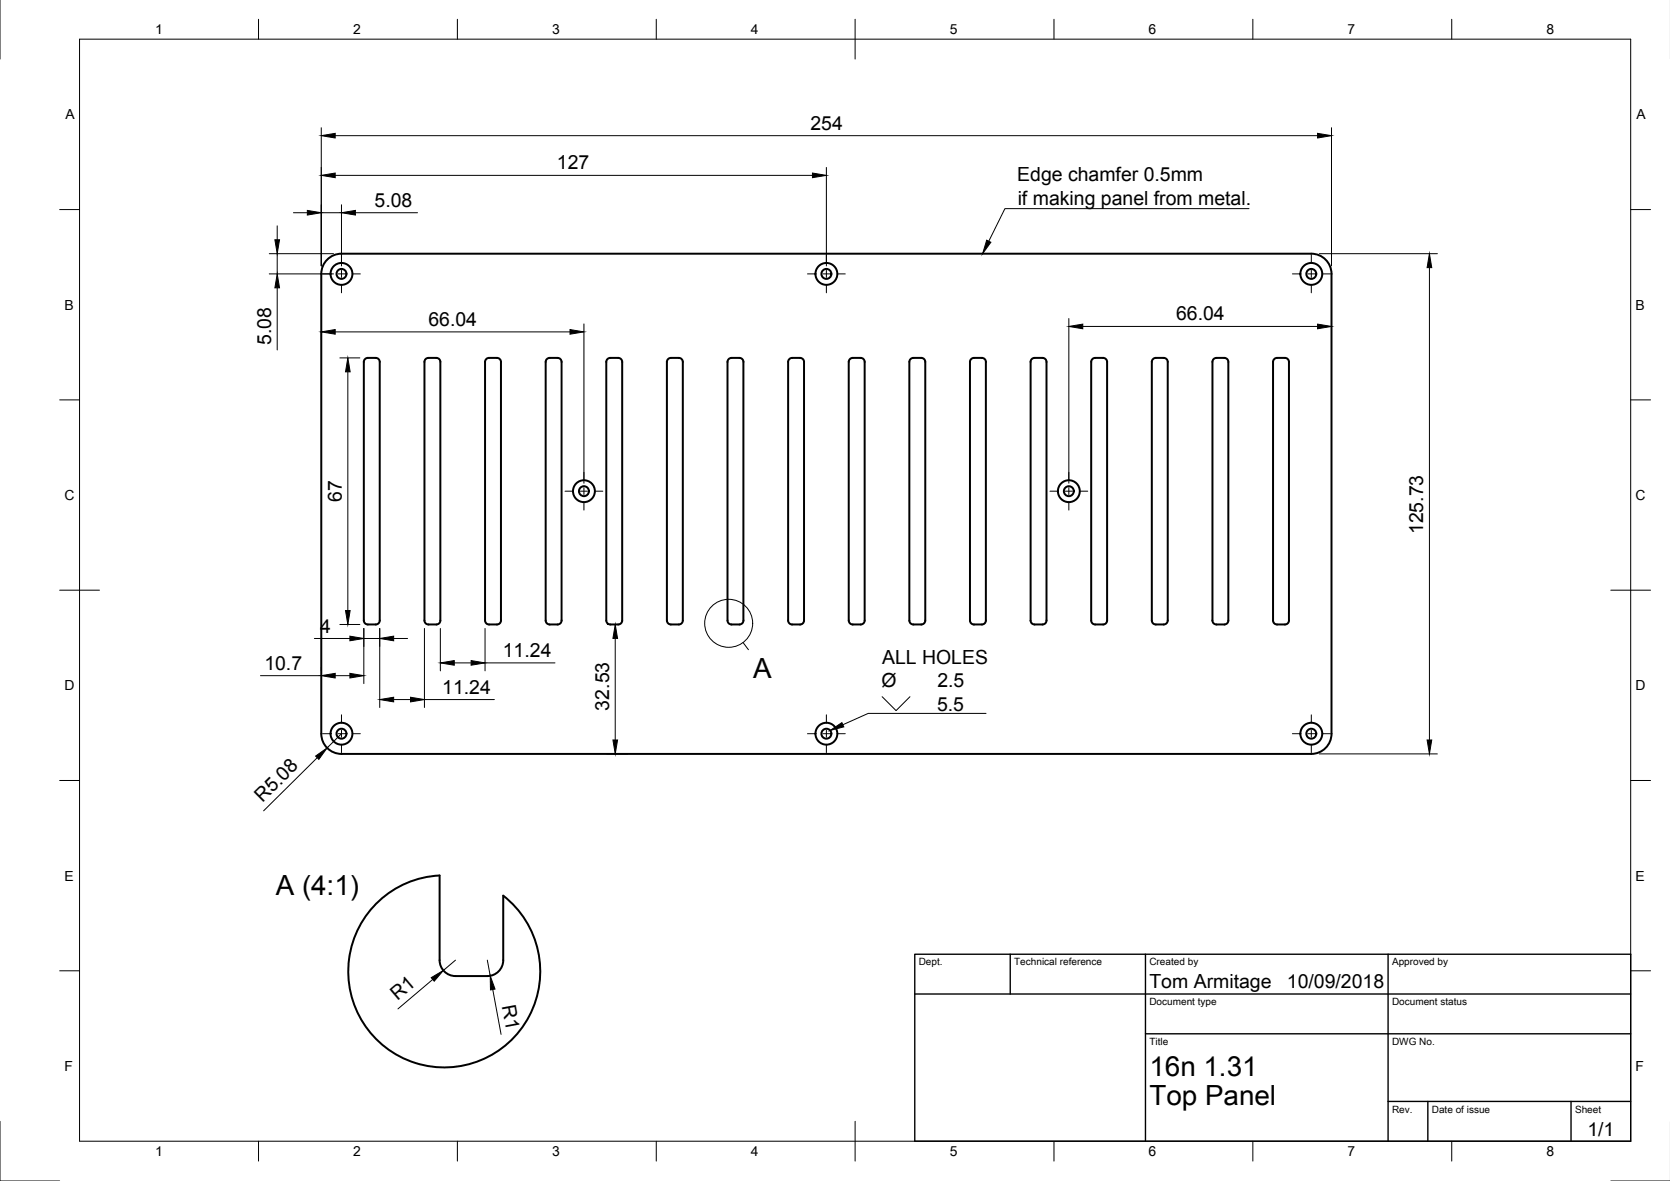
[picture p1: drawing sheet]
<svg xmlns="http://www.w3.org/2000/svg" width="420mm" height="297mm" viewBox="0 0 420 297" stroke-linecap="round" stroke-linejoin="round" font-family="sans-serif">
<!-- layer: Visible -->
<g fill="none" stroke="#000" stroke-width=".5">
<path d="M82.6 65a5 5 0 0 1 3.3-1.2h244a5.1 5.1 0 0 1 5.1 5.1v115.6a5.1 5.1 0 0 1-5.1 5.1h-244a5.1 5.1 0 0 1-5.1-5.1v-115.6a5.1 5.1 0 0 1 1.8-3.9zM91.8 90.3l.7-.3h2a1 1 0 0 1 1 1v65.1a1 1 0 0 1-1 1h-2a1 1 0 0 1-1-1v-65.1zM109.8 90h-2a1 1 0 0 0-1 1v65.1a1 1 0 0 0 1 1h2M109.8 90a1 1 0 0 1 1 1v65.1a1 1 0 0 1-1 1M122.3 90.3l.7-.3h2a1 1 0 0 1 1 1v65.1a1 1 0 0 1-1 1h-2a1 1 0 0 1-1-1v-65.1zM137.6 90.3l.7-.3h2a1 1 0 0 1 1 1v65.1a1 1 0 0 1-1 1h-2a1 1 0 0 1-1-1v-65.1zM152.8 90.3l.7-.3h2a1 1 0 0 1 1 1v65.1a1 1 0 0 1-1 1h-2a1 1 0 0 1-1-1v-65.1zM168.1 90.3l.7-.3h2a1 1 0 0 1 1 1v65.1a1 1 0 0 1-1 1h-2a1 1 0 0 1-1-1v-65.1zM183.3 90.3l.7-.3h2a1 1 0 0 1 1 1v65.1a1 1 0 0 1-1 1h-2a1 1 0 0 1-1-1v-65.1zM198.6 90.3l.7-.3h2a1 1 0 0 1 1 1v65.1a1 1 0 0 1-1 1h-2a1 1 0 0 1-1-1v-65.1zM213.8 90.3l.7-.3h2a1 1 0 0 1 1 1v65.1a1 1 0 0 1-1 1h-2a1 1 0 0 1-1-1v-65.1zM229.1 90.3l.7-.3h2a1 1 0 0 1 1 1v65.1a1 1 0 0 1-1 1h-2a1 1 0 0 1-1-1v-65.1z"/>
<path d="M244.3 90.3l.7-.3h2a1 1 0 0 1 1 1v65.1a1 1 0 0 1-1 1h-2a1 1 0 0 1-1-1v-65.1zM259.6 90.3l.7-.3h2a1 1 0 0 1 1 1v65.1a1 1 0 0 1-1 1h-2a1 1 0 0 1-1-1v-65.1zM274.8 90.3l.7-.3h2a1 1 0 0 1 1 1v65.1a1 1 0 0 1-1 1h-2a1 1 0 0 1-1-1v-65.1zM290.1 90.3l.7-.3h2a1 1 0 0 1 1 1v65.1a1 1 0 0 1-1 1h-2a1 1 0 0 1-1-1v-65.1zM305.3 90.3l.7-.3h2a1 1 0 0 1 1 1v65.1a1 1 0 0 1-1 1h-2a1 1 0 0 1-1-1v-65.1zM320.6 90.3l.7-.3h2a1 1 0 0 1 1 1v65.1a1 1 0 0 1-1 1h-2a1 1 0 0 1-1-1v-65.1zM94.8 227.2a24.1 24.1 0 0 1 15.8-7v21.3a4 4 0 0 0 4 4h8a4 4 0 0 0 4-4v-16.2a24.1 24.1 0 0 1 3.6 34.7 24.1 24.1 0 0 1-34.8 2 24.1 24.1 0 0 1-.6-34.8z"/>
<circle cx="85.9" cy="68.9" r="1.25"/>
<circle cx="85.9" cy="68.9" r="2.75"/>
<circle cx="207.9" cy="68.9" r="1.25"/>
<circle cx="207.9" cy="68.9" r="2.75"/>
<circle cx="329.9" cy="68.9" r="1.25"/>
<circle cx="329.9" cy="68.9" r="2.75"/>
<circle cx="146.9" cy="123.5" r="1.25"/>
<circle cx="146.9" cy="123.5" r="2.75"/>
<circle cx="268.9" cy="123.5" r="1.25"/>
<circle cx="268.9" cy="123.5" r="2.75"/>
<circle cx="85.9" cy="184.5" r="1.25"/>
<circle cx="85.9" cy="184.5" r="2.75"/>
<circle cx="329.9" cy="184.5" r="1.25"/>
<circle cx="329.9" cy="184.5" r="2.75"/>
</g>
<!-- layer: Border -->
<g fill="none" stroke="#000" stroke-width=".25">
<path d="M0 -.1v15M20 9.9h390.3v277.1h-390.3zM65 4.8v5.1M115.1 4.8v5.1M165.1 4.8v5.1M215.1 4.8v10.1M265.2 4.8v5.1M315.2 4.8v5.1M365.2 4.8v5.1M15 52.7h5M410.3 52.7h5M15 100.6h5"/>
<path d="M410.3 100.6h5M15 148.4h10M405.3 148.4h10M15 196.3h5M410.3 196.3h5M15 244.2h5M410.3 244.2h5M0 282v15h15M65 287v5M115.1 287v5M165.1 287v5M215.1 282v10"/>
<path d="M265.2 287v5M315.2 287v5M365.2 287v5M405.3 297h14.9"/>
</g>
<!-- layer: Dimensions -->
<g fill="none" stroke="#000" stroke-width=".25">
<path d="M80.8 32.1v34.8M84.3 34.1h247.2M335 32.1v34.8M69.7 56.8v3.5M73.8 53.5h3.5M80.8 53.5h5.1M84.3 44.1h120.1M85.9 51.5v15.4M89.4 53.5h15.6M207.9 42.1v24.8M67.7 63.8h16.2M67.7 68.9h16.2"/>
<path d="M69.7 63.8v5.1M69.7 72.4v15.6M331.9 63.8h29.7M359.6 67.3v118.8M80.8 83.3v2.2M84.3 83.5h59.1M85.5 90h5M87.5 93.5v60.1M146.9 81.5v40M268.9 80.1v41.4M272.4 82.1h59.1M335 80.1v2.2"/>
<path d="M85.5 157.1h5M91.5 158.1v13.8M95.5 158.1v19.9M106.8 158.1v19.9M110.8 158.1v10.6M122 158.1v10.6M152.8 157.1h.7M65.5 169.9h15.3M79.1 160.6h8.9M80.8 167.9v.8M84.3 169.9h3.7M91.5 160.6h4"/>
<path d="M99 160.6h3.5M99 176h4.3M106.8 176h17.6M114.3 166.7h4.2M122 166.7h17.6M154.8 160.6v25.5M79.8 190.6l-13.5 13.3M85.9 184.5l-3.6 3.6M152.8 189.6h5M331.9 189.6h29.7M108.9 246.3l-8.8 7.5M114.6 241.5l-3.1 2.6"/>
<path d="M122.6 241.5l.7 3.9M124 248.9l2.1 11.3"/>
</g>
<g fill="#000" stroke="#000" stroke-width=".25">
<path d="M80.8 34.1l3.5-.6v1.2zM331.5 33.5l3.5 .6-3.5 .6zM77.3 52.9l3.5 .6-3.5 .6zM80.8 44.1l3.5-.6v1.2zM85.9 53.5l3.5-.6v1.2zM204.4 43.5l3.5 .6-3.5 .6zM69.2 60.3h1.1l-.6 3.5zM69.7 68.9l.6 3.5h-1.1zM359.6 63.8l.6 3.5h-1.2zM80.8 83.5l3.5-.6v1.2zM87.5 90l.6 3.5h-1.2zM143.4 82.9l3.5 .6-3.5 .6z"/>
<path d="M268.9 82.1l3.5-.6v1.2zM331.5 81.5l3.5 .6-3.5 .6zM86.9 153.6h1.2l-.6 3.5zM80.8 169.9l3.5-.5v1.1zM88 160l3.5 .6-3.5 .6zM88 169.4l3.5 .5-3.5 .6zM95.5 160.6l3.5-.6v1.2zM95.5 176l3.5-.6v1.1zM103.3 175.4l3.5 .6-3.5 .5zM110.8 166.7l3.5-.6v1.2zM118.5 166.1l3.5 .6-3.5 .6zM154.8 157.1l.6 3.5h-1.2z"/>
<path d="M79.4 190.2l2.9-2.1-2.1 2.9zM154.2 186.1h1.2l-.6 3.5zM359 186.1h1.2l-.6 3.5zM108.5 245.9l3-1.8-2.2 2.7zM123.3 245.4l1.2 3.4-1.1 .2z"/>
</g>
<!-- layer: Center Lines -->
<g fill="none" stroke="#000" stroke-width=".25">
<path d="M81.2 68.9h2M85 68.9h1.8M85.9 64.1v2.1M85.9 68v1.8M85.9 71.6v2M88.6 68.9h2.1M203.2 68.9h2M207 68.9h1.8M207.9 64.1v2.1M207.9 68v1.8M207.9 71.6v2M210.6 68.9h2.1"/>
<path d="M325.2 68.9h2M329 68.9h1.8M329.9 64.1v2.1M329.9 68v1.8M329.9 71.6v2M332.6 68.9h2.1M146.9 118.8v2.1M268.9 118.8v2.1M142.2 123.5h2M146 123.5h1.8M146.9 122.6v1.8M146.9 126.2v2.1"/>
<path d="M149.6 123.5h2.1M264.2 123.5h2M268 123.5h1.8M268.9 122.6v1.8M268.9 126.2v2.1M271.6 123.5h2.1M85.9 179.8v2.1M329.9 179.8v2.1M81.2 184.5h2M85 184.5h1.8M85.9 183.6v1.8M85.9 187.2v2.1"/>
<path d="M88.6 184.5h2.1M325.2 184.5h2M329 184.5h1.8M329.9 183.6v1.8M329.9 187.2v2.1M332.6 184.5h2.1"/>
</g>
<!-- layer: Annotations -->
<g fill="none" stroke="#000" stroke-width=".25">
<path d="M314.2 52.5h-61.4l-4 8.2M186.9 161.6l1.4 1.8M248.1 179.4h-29.7l-6.3 2.9"/>
<circle cx="183.3" cy="156.8" r="6"/>
</g>
<!-- layer: TitleBlock -->
<path d="M230.2 240h180.1v47h-180.1zM230.2 250h180.1M254.2 240v10M288.2 240v47M349.2 240v47M288.2 260h122.1M349.2 277h61.1M359.2 277v10M395.3 277v10" fill="none" stroke="#000" stroke-width=".35"/>
<!-- layer: Annotations -->
<path d="M248.2 60.4l1.1 .5-2.1 2.9z" fill="#000" stroke="#000" stroke-width=".25"/>
<text font-size="13.2" x="207.4" y="184.9">w 5.5</text>
<g font-size="7">
<text x="189.5" y="170.6">A</text>
<text x="69.4" y="225.2">A (4:1)</text>
<text x="289.2" y="270.5">16n 1.31</text>
<text x="289.2" y="278">Top Panel</text>
</g>
<g font-size="4.9">
<text x="203.9" y="32.6">254</text>
<text x="140.1" y="42.6">127</text>
<text x="255.9" y="45.6">Edge chamfer 0.5mm</text>
<text x="94.2" y="52">5.08</text>
<text x="256" y="51.5">if making panel from metal.</text>
<text x="107.8" y="81.9">66.04</text>
<text x="295.9" y="80.6">66.04</text>
<text x="68.2" y="86.7" transform="rotate(-90 68.2 86.7)">5.08</text>
<text x="86" y="126.2" transform="rotate(-90 86 126.2)">67</text>
<text x="358.1" y="134.4" transform="rotate(-90 358.1 134.4)">125.73</text>
<text x="80.5" y="159.1">4</text>
<text x="126.5" y="165.2">11.24</text>
<text x="221.9" y="166.9">ALL HOLES</text>
<text x="66.5" y="168.4">10.7</text>
<text x="221.7" y="172.9">Ø</text>
<text x="235.9" y="172.9">2.5</text>
<text x="111.3" y="174.4">11.24</text>
<text x="153.2" y="178.7" transform="rotate(-90 153.2 178.7)">32.53</text>
<text x="235.8" y="178.7">5.5</text>
<text x="66" y="202" transform="rotate(-45 66 202)">R5.08</text>
<text x="100" y="251.9" transform="rotate(-40 100 251.9)">R1</text>
<text x="289.2" y="248.5">Tom Armitage</text>
<text x="323.8" y="248.5">10/09/2018</text>
<text x="126.3" y="253.1" transform="rotate(79 126.3 253.1)">R1</text>
<text x="399.4" y="285.6">1/1</text>
</g>
<g font-size="3.5">
<text x="39" y="8.6">1</text>
<text x="88.9" y="8.6">2</text>
<text x="138.9" y="8.6">3</text>
<text x="188.9" y="8.6">4</text>
<text x="239" y="8.6">5</text>
<text x="288.9" y="8.6">6</text>
<text x="339" y="8.6">7</text>
<text x="389.1" y="8.6">8</text>
<text x="16.4" y="30">A</text>
<text x="411.7" y="30">A</text>
<text x="16.2" y="77.9">B</text>
<text x="411.5" y="77.9">B</text>
<text x="16.3" y="125.8">C</text>
<text x="411.5" y="125.8">C</text>
<text x="16.2" y="173.6">D</text>
<text x="411.5" y="173.6">D</text>
<text x="16.3" y="221.5">E</text>
<text x="411.5" y="221.5">E</text>
<text x="16.3" y="269.4">F</text>
<text x="411.5" y="269.4">F</text>
<text x="39" y="290.8">1</text>
<text x="88.9" y="290.8">2</text>
<text x="138.9" y="290.8">3</text>
<text x="188.9" y="290.8">4</text>
<text x="239" y="290.8">5</text>
<text x="288.9" y="290.8">6</text>
<text x="339" y="290.8">7</text>
<text x="389.1" y="290.8">8</text>
</g>
<g font-size="2.5">
<text x="231.2" y="242.8">Dept.</text>
<text x="255.2" y="242.8">Technical reference</text>
<text x="289.2" y="242.8">Created by</text>
<text x="350.2" y="242.8">Approved by</text>
<text x="289.2" y="252.8">Document type</text>
<text x="350.2" y="252.8">Document status</text>
<text x="289.2" y="262.8">Title</text>
<text x="350.2" y="262.8">DWG No.</text>
<text x="350.2" y="279.8">Rev.</text>
<text x="360.2" y="279.8">Date of issue</text>
<text x="396.3" y="279.8">Sheet</text>
</g>
</svg>
